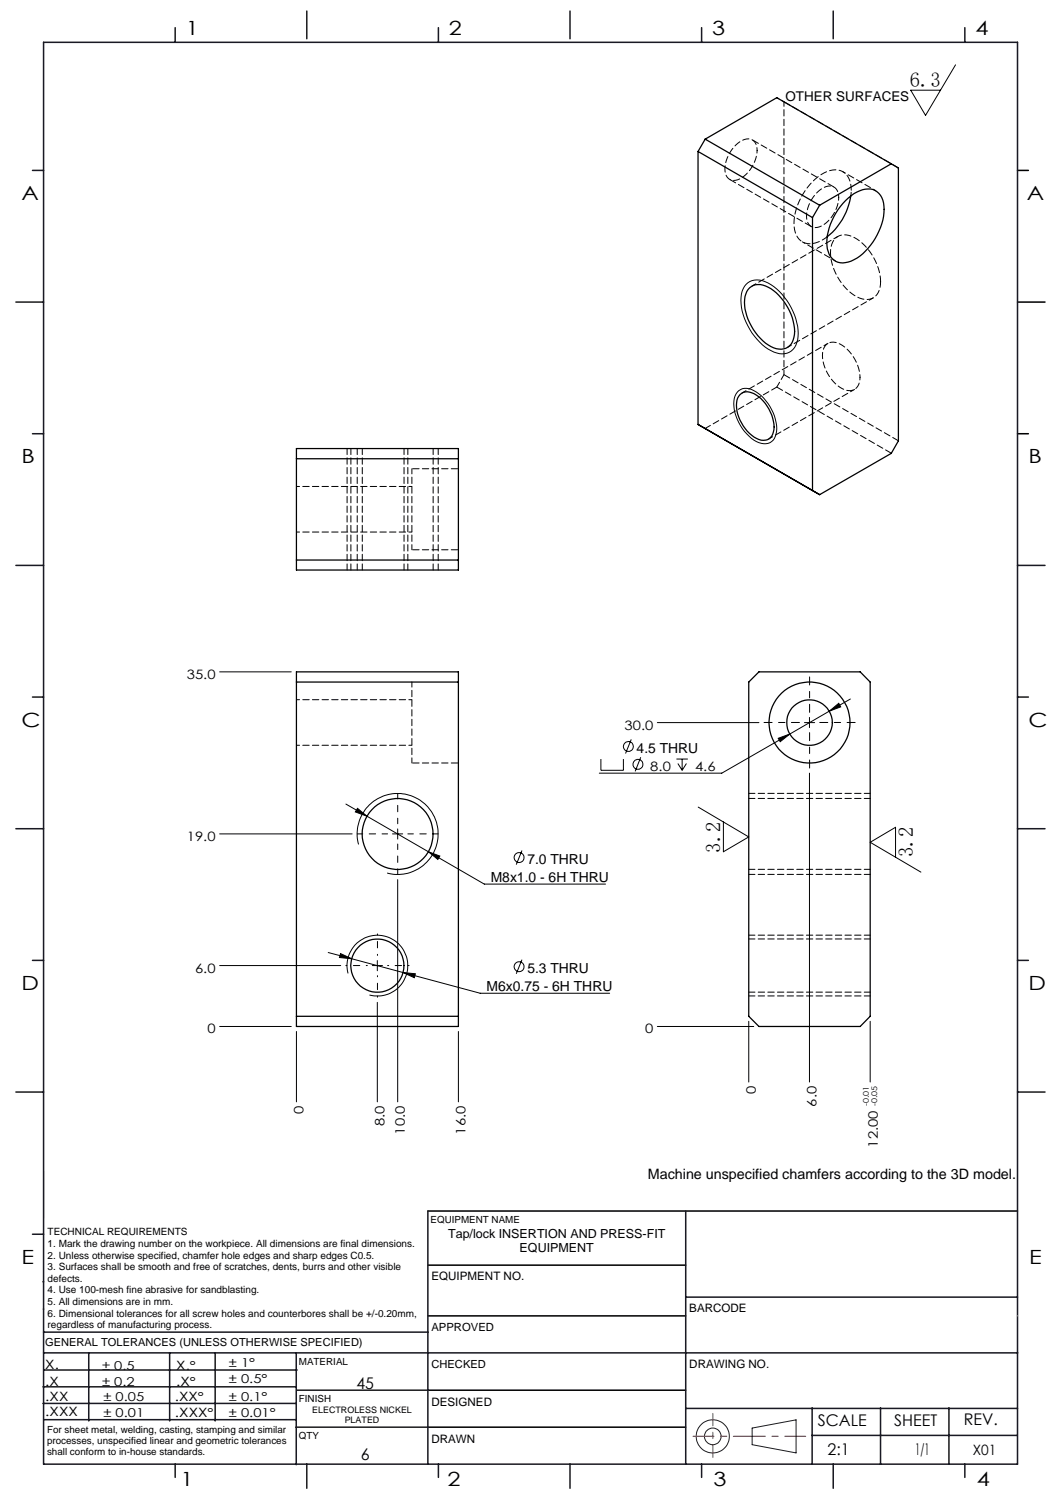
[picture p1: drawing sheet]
<svg xmlns="http://www.w3.org/2000/svg" width="210mm" height="297mm" viewBox="0 0 210 297" stroke-linecap="round" stroke-linejoin="round" font-family="sans-serif">
<g fill="none" stroke="#000" stroke-width=".2">
<path d="M188.8 12.8l-6 10-2.9-5h5.9M147.4 56.2a3.5 3.5 0 0 1 4.3-.3 12.2 12.2 0 0 1 6 10.6 3.2 3.2 0 0 1-3.7 3.3 9.8 9.8 0 0 1-6.3-5.5 8.9 8.9 0 0 1-.9-7.3zM145.7 77.4a2.66 2.66 0 0 1 3.7 0 9.3 9.3 0 0 1 4 7.8 2.48 2.48 0 0 1-1.3 2.2 2.48 2.48 0 0 1-2.7-.2 9 9 0 0 1-4.3-8.5zM43.4 132.7h14.1M168 138l-4.2 2.4M68.3 158.8l27.4 15.8h23.9M70.6 159.6l1.9 1.6-2.3-.9zM118.7 149.9v2.2h4.5v-2.2M124.7 146l-1.1 2.8M126.6 149.5l-1.1 2.8M129.9 142.7h20M133.6 149.9h2.3"/>
<path d="M133.9 150.8l.9 1.3M134.8 149.9v2.2M135.6 150.8l-.8 1.3M137.9 159.4l10 5.9-5 2.9v-5.9M153.7 145.8l2.3-.8-1.9 1.5zM156 145l-13.4 7.7h-24.2M158.9 142.7h2M159.9 141.7v2M159.9 152.7v61M163.8 140.4l1.9-1.5 .4 .7zM163.8 140.4l-7.8 4.6M43.4 164.7h26.2"/>
<path d="M70.8 166.8a8 8 0 0 1 7.1-10.1 8 8 0 0 1 8.6 8.7 8 8 0 0 1-10 7M77.5 164.7h2.1M78.6 173.7v43.9M78.6 163.7v2M84.6 168.2l2.3 .8-.4 .7zM103.1 168l-1.1 2.7M176.9 169.3v-5.9l-5 2.9 10 5.9M43.4 190.7h23.9M64.8 188.1l4.7 1.2M67.3 188.3l2.2 1-2.4-.2zM68.8 192.2a6 6 0 0 1 5.3-7.5 6 6 0 0 1 6.5 6.5 6 6 0 0 1-7.6 5.3M69.5 189.3l25.4 6.8h25.5"/>
<path d="M73.6 190.7h2M74.5 197.9v19.7M74.5 189.7v2M79.6 192l2.5 .3-.3 .8zM103.1 189.5l-1.1 2.8M43.4 202.7h14.1M58.6 203.7v13.9M90.6 203.7v13.9M129.9 202.7h19M147.9 201.7v12M171.9 201.7v12"/>
<circle cx="124.2" cy="147.4" r=".98"/>
<circle cx="126" cy="150.9" r=".98"/>
<circle cx="102.6" cy="169.3" r=".98"/>
<circle cx="102.6" cy="190.9" r=".98"/>
</g>
<g fill="none" stroke="#191924" stroke-width=".2">
<path d="M8.6 231.2v9.4M148.6 282l8.7-1.6v6.5l-8.7-1.6z"/>
<circle cx="140.8" cy="283.7" r="3.3"/>
<circle cx="140.8" cy="283.7" r="1.64"/>
</g>
<path d="M72.6 190.7h-4.3M74.6 188.7v-4.3M74.6 192.7v4.2M76.6 190.7h4.2" fill="none" stroke="#000" stroke-width=".2" stroke-dasharray="15.2 1.3 1.3 1.3" stroke-dashoffset="15"/>
<path d="M76.6 164.7h-6M78.6 162.7v-6M78.6 166.7v6M80.6 164.7h6" fill="none" stroke="#000" stroke-width=".2" stroke-dasharray="15.2 1.3 1.3 1.3" stroke-dashoffset="14.1"/>
<g fill="none" stroke="#000" stroke-width=".2" stroke-dasharray="1.3 .6" stroke-dashoffset=".1">
<path d="M168.2 37.6a3.5 3.5 0 0 0-2.7-4 6.8 6.8 0 0 0-5.5 2.8 11.7 11.7 0 0 0-3 8.9 3.1 3.1 0 0 0 4.7 2.5l1.7-1.1M174 55.6a10.6 10.6 0 0 0-5.8-8.9 2.81 2.81 0 0 0-4.1 2.6 10.5 10.5 0 0 0 5.7 9.6 2.81 2.81 0 0 0 4.1-2.7l.1-.6M153.5 76.4l-14.2 8.2M68.6 88.6v24M69.3 88.6v24M70.6 88.6v24M71.6 88.6v24M79.8 112.6v-24M80.6 112.6v-24M85.6 112.6v-24M86.6 112.6v-24M171.9 156.7h-24"/>
<path d="M171.9 157.7h-24M147.9 172.7h24M147.9 171.7h24M147.9 196.7h24M147.9 195.9h24M171.9 184.7h-24M171.9 185.4h-24"/>
</g>
<path d="M157.9 142.7h-7M159.9 140.7v-7M159.9 144.7v7M161.9 142.7h7" fill="none" stroke="#000" stroke-width=".2" stroke-dasharray="15.2 1.3 1.3 1.3" stroke-dashoffset="13.6"/>
<path d="M201 33.7h2.2M201 59.7h5.4M201 85.7h2.2M84.5 239.1h116.5M84.6 259.9h50.9M84.6 249.8h50.9M84.6 274.5h50.9M84.5 281.8h51" fill="none" stroke="#000" stroke-width=".3"/>
<path d="M136.9 283.6h22.3" fill="none" stroke="#f00" stroke-width=".2" stroke-dasharray="6.3 1.3 1.3 1.3" stroke-dashoffset="2.2"/>
<path d="M140.8 287.8v-8.7" fill="none" stroke="#f00" stroke-width=".2" stroke-dasharray="6.3 1.3 1.3 1.3" stroke-dashoffset="3.9"/>
<g fill="none" stroke="#191924" stroke-width=".3">
<path d="M8.6 8.4h192.4v280.7h-192.4zM34.6 5.5v2.9M60.6 2.2v5.5M86.6 5.5v2.9M112.6 2.2v5.5M138.6 5.5v2.9M164.6 2.2v5.5M190.6 5.5v2.9M6.4 33.7h2.2M3.1 59.7h5.5M6.4 85.7h2.2M3.1 111.7h5.5"/>
<path d="M201 111.7h5.4M6.4 137.7h2.2M201 137.7h2.2M3.1 163.7h5.5M201 163.7h5.4M6.4 189.6h2.2M201 189.6h2.2M3.1 215.6h5.5M201 215.6h5.4M84.5 239.1v50M135.5 239.1v50M6.4 243.7h2.2"/>
<path d="M8.5 253.1h.1M8.6 258.5h.1M135.5 256.1h65.5M8.5 277.1h49.9M8.5 273.9h49.9M8.6 267.2h192.4M8.6 263.1h75.9M8.8 270.5h49.9M17.5 267.2v13.4M33.5 267.2v13.4M42.5 267.2v13.4M58.5 267.2v22"/>
<path d="M58.6 274.5h26M135.5 278.1h65.5M160.4 278v11.1M174 278v11.1M187.5 278v11.1M8.8 280.3h49.7M34.6 289.1v2.6M58.5 281.8h26M60.6 289.1v4.8M86.6 289.1v2.6M112.6 289.1v4.8M138.6 289.1v2.6"/>
<path d="M160.4 283.5h40.5M164.6 289.1v4.8M190.6 289.1v2.6"/>
</g>
<path d="M201 259.9h.1" fill="none" stroke="#c0c0c0" stroke-width=".2"/>
<path d="M70.6 159.6l-.4 .7 2.3 .9zM84.6 168.2l1.9 1.5 .4-.7zM67.3 188.3l-.2 .8 2.4 .2zM79.6 192l2.2 1.1 .3-.8zM163.8 140.4l2.3-.8-.4-.7zM153.7 145.8l.4 .7 1.9-1.5z" fill="#000"/>
<g fill="none" stroke="#000" stroke-width=".25">
<path d="M137.9 29.9l22.6 13.1M137.9 29.9v53.9M139.3 27.5l22.6 13M139.3 27.5l-1.4 2.4M139.3 27.5l14.2-8.2 22.6 13M167 39.6a6 6 0 0 1 5.5-2.2 3.7 3.7 0 0 1 2.2 3.9 12.2 12.2 0 0 1-6.6 10.3 3.2 3.2 0 0 1-4.7-2.5 11.8 11.8 0 0 1 3.6-9.5zM168.1 38.7a12.9 12.9 0 0 1-4.7 8.1M176.1 32.3l-14.2 8.2M176.1 32.3l1.4 .9v53.9l-1.4 2.4-14.2 8.2M148.1 56.8a3.3 3.3 0 0 1 4.2 .2 10.9 10.9 0 0 1 4.7 9 2.9 2.9 0 0 1-1.6 2.7 2.9 2.9 0 0 1-3.1-.3 10.8 10.8 0 0 1-5.2-9.3l.1-.5a3.2 3.2 0 0 1 .9-1.8zM160.5 43v53.9l1.4 .8M161.9 40.5l-1.4 2.5"/>
<path d="M146.2 77.9a2.43 2.43 0 0 1 3.2 .1 8.1 8.1 0 0 1 3.5 6.8 2.15 2.15 0 0 1-1.2 2 2.15 2.15 0 0 1-2.3-.2 7.9 7.9 0 0 1-3.8-7.6zM58.6 88.6h32v24h-32zM58.6 90.6h32M137.9 83.8l24 13.9M137.9 83.8l1.4 .8M58.6 110.6h32M58.6 132.7h32v70h-32zM58.6 134.7h32M147.9 134.7l2-2h20l2 2v66l-2 2h-20l-2-2zM58.6 200.7h32"/>
<circle cx="159.9" cy="142.7" r="8"/>
<circle cx="159.9" cy="142.7" r="4.5"/>
<circle cx="78.5" cy="164.7" r="7"/>
<circle cx="74.6" cy="190.7" r="5.2"/>
</g>
<path d="M81.4 92.6v16M81.4 134.7v16" fill="none" stroke="#000" stroke-width=".2" stroke-dasharray="1.3 .6" stroke-dashoffset=".3"/>
<path d="M90.6 92.6h-9.2M81.4 108.6h9.2M81.4 150.7h9.2" fill="none" stroke="#000" stroke-width=".2" stroke-dasharray="1.3 .6" stroke-dashoffset="-.2"/>
<path d="M149.6 29.7a1.91 1.91 0 0 0-.8-2 1.91 1.91 0 0 0-2.2 0 6.6 6.6 0 0 0-3.3 6.6 1.8 1.8 0 0 0 2.9 1 7 7 0 0 0 3.4-5.6M165.7 39a1.91 1.91 0 0 0-.8-2 1.91 1.91 0 0 0-2.2 0 6.6 6.6 0 0 0-3.3 6.6 1.8 1.8 0 0 0 2.9 1 7 7 0 0 0 3.4-5.6M173 37.7l-6.5-3.8M158.5 47.8l6.5 3.7M169.9 74.5a7.9 7.9 0 0 0-4.4-6.8 2.09 2.09 0 0 0-3 2 7.6 7.6 0 0 0 4.8 7.4 2.18 2.18 0 0 0 2.6-2.6M81.4 96.1h-22.8M58.6 105.1h22.8M81.4 138.2h-22.8M58.6 147.2h22.8" fill="none" stroke="#000" stroke-width=".2" stroke-dasharray="1.3 .6" stroke-dashoffset=".7"/>
<path d="M168.1 38.7l.1-1.1" fill="none" stroke="#000" stroke-width=".2" stroke-dasharray="1.3 .6" stroke-dashoffset=".6"/>
<path d="M154.9 20.1l22.6 13.1M153.5 76.4l22.6 13.1M177.5 87.1l-22.6-13.1" fill="none" stroke="#000" stroke-width=".2" stroke-dasharray="1.3 .6"/>
<path d="M154.9 20.1v53.9M165.5 46.7l-17 9.8M155.5 68.6l17-9.8M163.6 67.8l-17 9.8M151.8 86.7l17-9.8" fill="none" stroke="#000" stroke-width=".2" stroke-dasharray="1.3 .6" stroke-dashoffset=".4"/>
<path d="M153.5 19.3l1.4 .8" fill="none" stroke="#000" stroke-width=".2" stroke-dasharray="1.3 .6" stroke-dashoffset=".8"/>
<path d="M154.9 74l-1.4 2.4" fill="none" stroke="#000" stroke-width=".2" stroke-dasharray="1.3 .6" stroke-dashoffset=".2"/>
<path d="M144.1 35.4l16.2 9.3M164.8 36.9l-16.2-9.3" fill="none" stroke="#000" stroke-width=".2" stroke-dasharray="1.3 .6" stroke-dashoffset="-.1"/>
<g font-size="4.1">
<text x="179.7" y="17.2">6.3</text>
<text x="142.4" y="168.4" transform="rotate(-90 142.4 168.4)">3.2</text>
<text x="180.4" y="169.3" transform="rotate(-90 180.4 169.3)">3.2</text>
</g>
<g font-size="3.9">
<text x="36.7" y="6.9">1</text>
<text x="88.7" y="6.9">2</text>
<text x="140.7" y="6.9">3</text>
<text x="192.7" y="6.9">4</text>
<text x="4.2" y="39.5">A</text>
<text x="202.9" y="39.5">A</text>
<text x="4.2" y="91.5">B</text>
<text x="203.2" y="91.5">B</text>
<text x="4.2" y="143.5">C</text>
<text x="203.2" y="143.5">C</text>
<text x="4.2" y="195.5">D</text>
<text x="203.2" y="195.5">D</text>
<text x="4.2" y="249.6">E</text>
<text x="203.3" y="249.6">E</text>
<text x="35.7" y="293.4">1</text>
<text x="88.4" y="293.4">2</text>
<text x="141" y="293.4">3</text>
<text x="193" y="293.4">4</text>
</g>
<g font-size="3.2">
<text x="70.4" y="274.2">45</text>
<text x="161.6" y="281.7">SCALE</text>
<text x="176.7" y="281.5">SHEET</text>
<text x="190.4" y="281.5">REV.</text>
<text x="163.5" y="287.3">2:1</text>
<text x="180.8" y="287.3">1/1</text>
<text x="71.3" y="288.2">6</text>
</g>
<g font-size="2.8">
<text x="128" y="232.7">Machine unspecified chamfers according to the 3D model.</text>
<text x="192.2" y="287.3">X01</text>
</g>
<g font-size="2.7">
<text x="155.2" y="20">OTHER SURFACES</text>
<text x="125.8" y="148.8">4.5 THRU</text>
<text x="104.2" y="170.7">7.0 THRU</text>
<text x="97" y="174.2">M8x1.0 - 6H THRU</text>
<text x="96.1" y="195.8">M6x0.75 - 6H THRU</text>
<text x="104.2" y="192.2">5.3 THRU</text>
</g>
<g font-size="2.6">
<text x="36.9" y="134.1">35.0</text>
<text x="123.4" y="144.1">30.0</text>
<text x="128.5" y="152.3">8.0</text>
<text x="137.3" y="152.3">4.6</text>
<text x="36.9" y="166.1">19.0</text>
<text x="38.5" y="192.1">6.0</text>
<text x="41" y="204.1">0</text>
<text x="127.5" y="204.1">0</text>
<text x="60" y="220" transform="rotate(-90 60 220)">0</text>
<text x="149.3" y="216.1" transform="rotate(-90 149.3 216.1)">0</text>
<text x="161.3" y="218.5" transform="rotate(-90 161.3 218.5)">6.0</text>
<text x="76" y="222.4" transform="rotate(-90 76 222.4)">8.0</text>
<text x="80" y="224.1" transform="rotate(-90 80 224.1)">10.0</text>
<text x="92" y="224.1" transform="rotate(-90 92 224.1)">16.0</text>
<text x="173.4" y="226.6" transform="rotate(-90 173.4 226.6)">12.00</text>
</g>
<g font-size="2.5">
<text x="88.5" y="244.4">Tap/lock INSERTION AND PRESS-FIT</text>
<text x="102.7" y="247.3">EQUIPMENT</text>
<text x="8.9" y="273.6">.X</text>
<text x="8.9" y="270.4">X.</text>
<text x="34.8" y="273.7">.X°</text>
<text x="34.8" y="270.5">X.°</text>
<text x="9" y="276.7">.XX</text>
<text x="9" y="279.7">.XXX</text>
<text x="34.5" y="276.7">.XX°</text>
<text x="34.6" y="279.8">.XXX°</text>
</g>
<g font-size="2.4">
<text x="45.2" y="270">± 1°</text>
<text x="20.2" y="270.4">± 0.5</text>
<text x="20.2" y="273.7">± 0.2</text>
<text x="45.2" y="273.2">± 0.5°</text>
<text x="20.4" y="279.7">± 0.01</text>
<text x="20.4" y="276.7">± 0.05</text>
<text x="45.2" y="276.7">± 0.1°</text>
<text x="45.2" y="279.7">± 0.01°</text>
</g>
<g font-size="2.3">
<text x="85.2" y="252.9">EQUIPMENT NO.</text>
<text x="136.2" y="259.2">BARCODE</text>
<text x="136.2" y="270.2">DRAWING NO.</text>
<text x="85.2" y="277.6">DESIGNED</text>
<text x="85.2" y="284.9">DRAWN</text>
</g>
<g font-size="2.2">
<text x="85.2" y="262.8">APPROVED</text>
<text x="8.9" y="265.9">GENERAL TOLERANCES (UNLESS OTHERWISE SPECIFIED)</text>
<text x="85.2" y="270.1">CHECKED</text>
</g>
<g font-size="2">
<text x="9.4" y="243.9">TECHNICAL REQUIREMENTS</text>
<text x="9.4" y="246.2">1. Mark the drawing number on the workpiece. All dimensions are final dimensions.</text>
<text x="9.4" y="248.5">2. Unless otherwise specified, chamfer hole edges and sharp edges C0.5.</text>
<text x="9.4" y="250.8">3. Surfaces shall be smooth and free of scratches, dents, burrs and other visible</text>
<text x="9.4" y="253.1">defects.</text>
<text x="9.4" y="255.4">4. Use 100-mesh fine abrasive for sandblasting.</text>
<text x="9.4" y="257.7">5. All dimensions are in mm.</text>
<text x="9.4" y="260">6. Dimensional tolerances for all screw holes and counterbores shall be +/-0.20mm,</text>
<text x="9.4" y="262.3">regardless of manufacturing process.</text>
</g>
<g font-size="1.9">
<text x="85.1" y="241.5">EQUIPMENT NAME</text>
<text x="59.1" y="269.5">MATERIAL</text>
<text x="59.1" y="276.9">FINISH</text>
<text x="9.3" y="282.9">For sheet metal, welding, casting, stamping and similar</text>
<text x="9.3" y="285.2">processes, unspecified linear and geometric tolerances</text>
<text x="9.3" y="287.4">shall conform to in-house standards.</text>
<text x="59.1" y="284.2">QTY</text>
</g>
<g font-size="1.8">
<text x="61.7" y="279">ELECTROLESS NICKEL</text>
<text x="68.1" y="281.1">PLATED</text>
</g>
<g font-size="1.5">
<text x="171.6" y="218.5" transform="rotate(-90 171.6 218.5)">-0.01</text>
<text x="173.3" y="218.5" transform="rotate(-90 173.3 218.5)">-0.05</text>
</g>
</svg>
